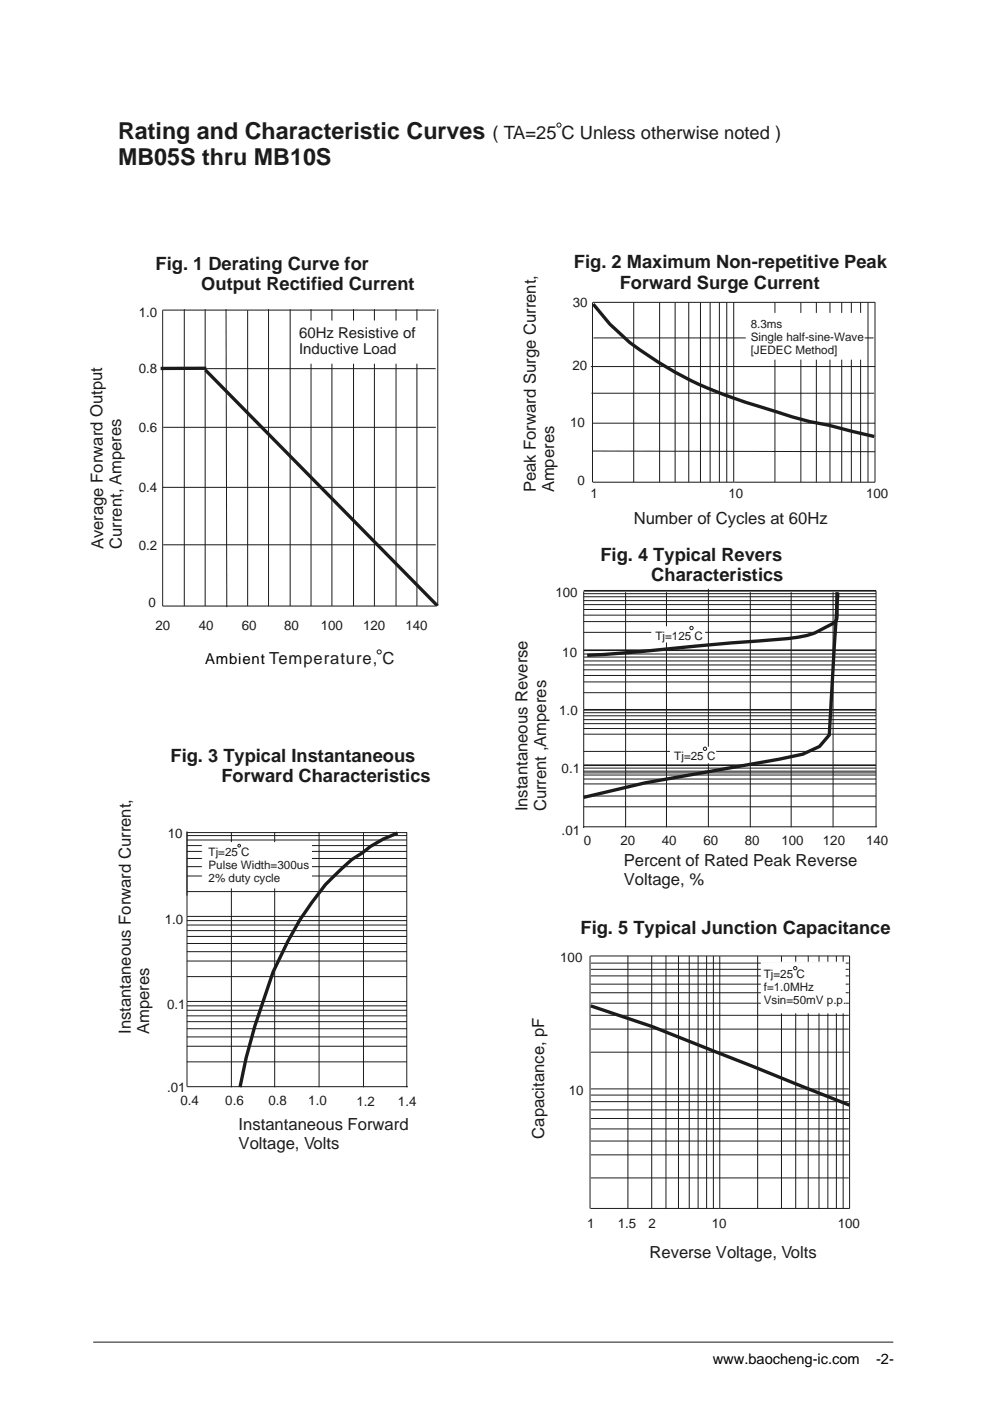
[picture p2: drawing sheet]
<svg xmlns="http://www.w3.org/2000/svg" width="210mm" height="297mm" viewBox="0 0 210 297" stroke-linecap="round" stroke-linejoin="round" font-family="sans-serif">
<g fill="none" stroke="#1f1a17" stroke-width=".21">
<path d="M123.8 125.4v50.2M123.8 139.3h62.1M123.8 134.1h62.1M123.8 131.8h62.1M123.8 130.4h62.1M123.8 129.2h62.1M123.8 128.2h62.1M123.8 127.3h62.1M123.8 126.5h62.1M123.8 125.9h62.1M123.9 138.7h62M132.7 125.5v49.9"/>
<path d="M141.4 125.5v49.9M150.3 124.8v50.6M159.2 125.5v49.9M167.9 125.5v49.9M176.7 125.5v49.9M185.9 125.2v50.2M123.8 159.3h62.1M123.8 155.7h62.1M123.8 154.5h62.1M123.8 153.4h62.1M123.8 152.6h62.1M123.8 151.8h62.1"/>
<path d="M123.8 151.1h62.1M123.8 146.9h62.1M123.8 144.6h62.1M123.8 143.2h62.1M123.8 142h62.1M123.8 141h62.1M123.8 140.1h62.1M39.7 176.3v36M39.7 176.5h46.6M39.7 179.3h46.6M39.7 178.1h46.6M39.7 177.2h46.6"/>
<path d="M49.1 176.4v54.1M58.3 176.4v54.1M67.7 176.4v54.1M77.1 176.4v54.1M86.3 176.4v54.1M123.8 175.3h62.3M123.8 163.9h62.1M123.8 171.1h62.1M123.8 168.8h62.1M123.8 166.2h62.1M123.8 165.2h62.1M123.8 164.3h62.1"/>
<path d="M123.8 163.5h62.1M123.8 162.9h62.1M39.7 194.3h46.6M39.7 189h46.6M39.7 185.7h46.6M39.7 183.7h46.6M39.7 182h46.6M39.7 180.5h46.6M39.7 198.5h46.6M39.7 197.3h46.6M39.7 196.1h46.6M39.7 195.2h46.6"/>
<path d="M39.7 212.4v17.9M39.7 212.3h46.6M39.7 207.1h46.6M39.7 203.8h46.6M39.7 201.8h46.6M39.7 200h46.6M39.7 219.8h46.6M39.7 218.1h46.6M39.7 216.6h46.6M39.7 215.4h46.6M39.7 214.2h46.6M39.7 213.3h46.6"/>
<path d="M125.2 202.7v53.5M125.3 202.7h27.4v53.5h-27.4M125.4 204.2h54.7M125.4 218.2h54.7M125.4 215.3h54.7M125.4 212.7h54.7M125.4 210.5h54.7M125.4 208.7h54.7M125.4 206.9h54.7M125.4 205.5h54.7M133.2 202.7v53.5M138.3 202.7v53.5"/>
<path d="M141.3 202.7v53.5M143.9 202.7v53.5M146.2 202.7v53.5M148.1 202.7v53.5M149.9 202.7v53.5M151.4 202.7v53.5M152.8 202.7h27.5v53.5h-27.5M160.7 202.7v53.5M165.8 202.7v53.5M168.8 202.7v53.5M171.5 202.7v53.5M173.8 202.7v53.5"/>
<path d="M175.6 202.7v53.5M177.5 202.7v53.5M178.9 202.7v53.5M39.7 230.4h46.8M39.7 225.1h46.6M39.7 221.8h46.6M125.4 230.9h54.7M125.4 223.1h54.7M125.4 239.4h54.7M125.4 237.1h54.7M125.4 235.3h54.7M125.4 233.6h54.7"/>
<path d="M125.4 232.2h54.7M125.4 249.7h54.7M125.4 244.9h54.7M125.4 241.9h54.7"/>
</g>
<path d="M177.6 125.5v4.7a1.91 1.91 0 0 1-1.4 2.3l-.8 .4a17.3 17.3 0 0 1-8.7 2.5l-13.3 1.1a632 632 0 0 1-28.8 2.4M177.8 125.7l-1.9 30.1-2 2.5-3.6 1.6-5 1.1-28.4 5-13.1 3.1M84.4 176.6l-3.1 1.3-2.7 1.6-1.7 1.3-2.3 1.4a52.2 52.2 0 0 0-11 12.8l-2.5 4.5-3.2 6.6-3.8 11.4-1.9 6.8-1.3 6.2M125.3 213.3l13 4.3 41.9 16.7" fill="none" stroke="#1f1a17" stroke-width=".71" stroke-linecap="butt"/>
<path d="M123.8 125.3h62.1M123.8 150.5h62.1M123.8 162.2h62.1" fill="none" stroke="#1f1a17" stroke-width=".35"/>
<path d="M142.5 158.7h9.1v2.8h-9.1z" fill-rule="evenodd" fill="#fff" stroke="#fff" stroke-width=".71" stroke-linecap="butt"/>
<circle cx="149.6" cy="158.8" r=".35" fill="#fff" stroke="#1f1a17" stroke-width=".21"/>
<path d="M138.5 133.1h10.8v2.8h-10.8z" fill-rule="evenodd" fill="#fff" stroke="#fff" stroke-width=".71" stroke-linecap="butt"/>
<circle cx="146.7" cy="133.2" r=".35" fill="#fff" stroke="#1f1a17" stroke-width=".21"/>
<g fill="#fff" stroke="#fff" stroke-width=".21">
<path d="M42.9 178.7h23.2v9.6h-23.2z" fill-rule="evenodd"/>
<path d="M161.5 204h17.8v10.8h-17.8z" fill-rule="evenodd"/>
<path d="M158.3 66.4h25.1v9.7h-25.1z" fill-rule="evenodd"/>
</g>
<g fill="none" stroke="#1f1a17" stroke-width=".21">
<path d="M34.5 78.2h57.9M39.1 65.6v62.9M43.5 65.6v62.9M48 65.6l.1 63.1M52.5 65.8v62.7M57 65.6v62.9M61.6 65.6v62.9M66 65.6v62.9M70.4 65.6v62.9M75 65.6v62.9M79.4 65.6v62.9M84 65.6v62.9"/>
<path d="M88.5 65.6v62.9M92.4 65.7l-57.9 .1v62.7h57.9M92.9 65.6v62.9M125.4 77.7h60.3M125.7 64.1v38.1M125.8 64.1h59.9M125.9 71.6h59.4M134.5 64.1v38.1M139.9 64.1v38.1M143.2 64.1v38.1M146.1 64.1v38.1M148.6 64.1v38.1"/>
<path d="M150.7 64.1v38.1M152.6 64.1v38.1M154.2 64.1v38.1M155.7 64.1v38.1h-29.9M164.4 64.1v38.1M169.9 64.1v38.1M173.2 64.1v38.1M176.1 64.1v38.1M178.6 64.1v38.1M180.6 64.1v38.1M182.6 64.1v38.1M184.2 64.1v38.1"/>
<path d="M185.6 64.1v38.1h-29.9M34.6 90.6h57.9M125.5 83.4h59.9M125.7 95.6l59.9 .2M125.7 89.7h59.9M34.5 103.3h57.9M34.6 115.5h57.9M19.8 284.6h169.7"/>
<circle cx="118.6" cy="26.5" r=".44"/>
<circle cx="80.5" cy="138.2" r=".44"/>
<circle cx="50.7" cy="179.3" r=".29"/>
<circle cx="168.7" cy="205.3" r=".35"/>
</g>
<path d="M123.8 137.9h62.1" fill="none" stroke="#1f1a17" stroke-width=".35"/>
<path d="M63.1 68.3h25.5v8.5h-25.5z" fill-rule="evenodd" fill="#fff" stroke="#fff" stroke-width=".71" stroke-linecap="butt"/>
<path d="M43.6 78.4l49.2 50M43.8 78.1h-9.7M125.9 64.5a48.2 48.2 0 0 0 13.9 12.3 91.8 91.8 0 0 0 24.5 10.4l7.4 2.2 4.2 .8 9.6 2.3" fill="none" stroke="#1f1a17" stroke-width=".71" stroke-linecap="butt"/>
<g font-size="4.9" fill="#1f1a17">
<text x="25.1" y="29.5">Rating and Characteristic Curves</text>
<text x="25.1" y="35">MB05S thru MB10S</text>
</g>
<g font-size="3.9" fill="#1f1a17">
<text x="104.5" y="29.5">( TA=25 C Unless otherwise noted )</text>
<text x="33" y="57.2">Fig. 1 Derating Curve for</text>
<text x="121.8" y="56.9">Fig. 2 Maximum Non-repetitive Peak</text>
<text x="42.7" y="61.6">Output Rectified Current</text>
<text x="131.5" y="61.2">Forward Surge Current</text>
<text x="127.4" y="118.9">Fig. 4 Typical Revers</text>
<text x="138.2" y="123.2">Characteristics</text>
<text x="36.2" y="161.5">Fig. 3 Typical Instantaneous</text>
<text x="47" y="165.8">Forward Characteristics</text>
<text x="123.2" y="198.1">Fig. 5 Typical Junction Capacitance</text>
</g>
<g font-size="3.5" fill="#1f1a17">
<text x="113.7" y="104.4" transform="rotate(-90 113.7 104.4)">Peak Forward Surge Current,</text>
<text x="117.6" y="104.4" transform="rotate(-90 117.6 104.4)">Amperes</text>
<text x="134.4" y="111.1">Number of Cycles at 60Hz</text>
<text x="21.9" y="116.4" transform="rotate(-90 21.9 116.4)">Average Forward Output</text>
<text x="25.9" y="116.4" transform="rotate(-90 25.9 116.4)">Current, Amperes</text>
<text x="111.9" y="172" transform="rotate(-90 111.9 172)">Instantaneous Reverse</text>
<text x="115.8" y="172" transform="rotate(-90 115.8 172)">Current ,Amperes</text>
<text x="132.3" y="183.7">Percent of Rated Peak Reverse</text>
<text x="132.3" y="187.6">Voltage, %</text>
<text x="27.7" y="219.2" transform="rotate(-90 27.7 219.2)">Instantaneous Forward Current,</text>
<text x="31.7" y="219.2" transform="rotate(-90 31.7 219.2)">Amperes</text>
<text x="50.6" y="239.7">Instantaneous Forward</text>
<text x="50.6" y="243.6">Voltage, Volts</text>
<text x="115.4" y="241.4" transform="rotate(-90 115.4 241.4)">Capacitance, pF</text>
<text x="137.8" y="266.8">Reverse Voltage, Volts</text>
</g>
<g font-size="3.2" fill="#1f1a17">
<text x="63.5" y="71.6">60Hz Resistive of</text>
<text x="63.5" y="75.1">Inductive Load</text>
</g>
<text font-size="3.2" x="43.5" y="140.8">Ambient Temperature, C</text>
<g font-size="3.1">
<text x="151.2" y="289.2">www.baocheng-ic.com</text>
<text x="185.9" y="289.2">-2-</text>
</g>
<g font-size="2.8" fill="#1f1a17">
<text x="121.5" y="65">30</text>
<text x="29.4" y="67.1">1.0</text>
<text x="29.4" y="79.2">0.8</text>
<text x="121.4" y="78.5">20</text>
<text x="29.4" y="91.6">0.6</text>
<text x="121" y="90.5">10</text>
<text x="29.4" y="104.3">0.4</text>
<text x="122.5" y="102.8">0</text>
<text x="125.3" y="105.7">1</text>
<text x="154.5" y="105.6">10</text>
<text x="183.8" y="105.6">100</text>
<text x="29.4" y="116.5">0.2</text>
<text x="31.5" y="128.7">0</text>
<text x="117.8" y="126.6">100</text>
<text x="33" y="133.6">20</text>
<text x="42.2" y="133.6">40</text>
<text x="51.3" y="133.6">60</text>
<text x="60.3" y="133.6">80</text>
<text x="68.1" y="133.6">100</text>
<text x="77" y="133.6">120</text>
<text x="86" y="133.6">140</text>
<text x="119.3" y="139.3">10</text>
<text x="118.7" y="151.6">1.0</text>
<text x="119.2" y="163.9">0.1</text>
<text x="35.6" y="177.7">10</text>
<text x="119.2" y="177">.01</text>
<text x="123.9" y="179.1">0</text>
<text x="131.6" y="179.1">20</text>
<text x="140.4" y="179.1">40</text>
<text x="149.2" y="179.1">60</text>
<text x="158" y="179.1">80</text>
<text x="165.8" y="179.1">100</text>
<text x="174.6" y="179.1">120</text>
<text x="183.8" y="179.1">140</text>
<text x="35" y="196">1.0</text>
<text x="118.9" y="203.9">100</text>
<text x="35.5" y="214">0.1</text>
<text x="35.5" y="231.6">.01</text>
<text x="120.7" y="232.1">10</text>
<text x="38.3" y="234.4">0.4</text>
<text x="47.8" y="234.4">0.6</text>
<text x="57" y="234.4">0.8</text>
<text x="65.4" y="234.4">1.0</text>
<text x="75.6" y="234.4">1.2</text>
<text x="84.4" y="234.4">1.4</text>
<text x="124.6" y="260.3">1</text>
<text x="131.1" y="260.3">1.5</text>
<text x="137.6" y="260.3">2</text>
<text x="151" y="260.3">10</text>
<text x="177.8" y="260.3">100</text>
</g>
<g font-size="2.5" fill="#1f1a17">
<text x="159.3" y="69.4">8.3ms</text>
<text x="159.3" y="72.2">Single half-sine-Wave</text>
<text x="159.3" y="75">[JEDEC Method]</text>
<text x="139.1" y="135.6">Tj=125 C</text>
<text x="143.1" y="161">Tj=25 C</text>
<text x="44.2" y="181.4">Tj=25 C</text>
<text x="44.2" y="184.1">Pulse Width=300us</text>
<text x="44.2" y="186.9">2% duty cycle</text>
<text x="162.1" y="207.4">Tj=25 C</text>
<text x="162.1" y="210.1">f=1.0MHz</text>
<text x="162.1" y="212.9">Vsin=50mV p.p.</text>
</g>
</svg>
